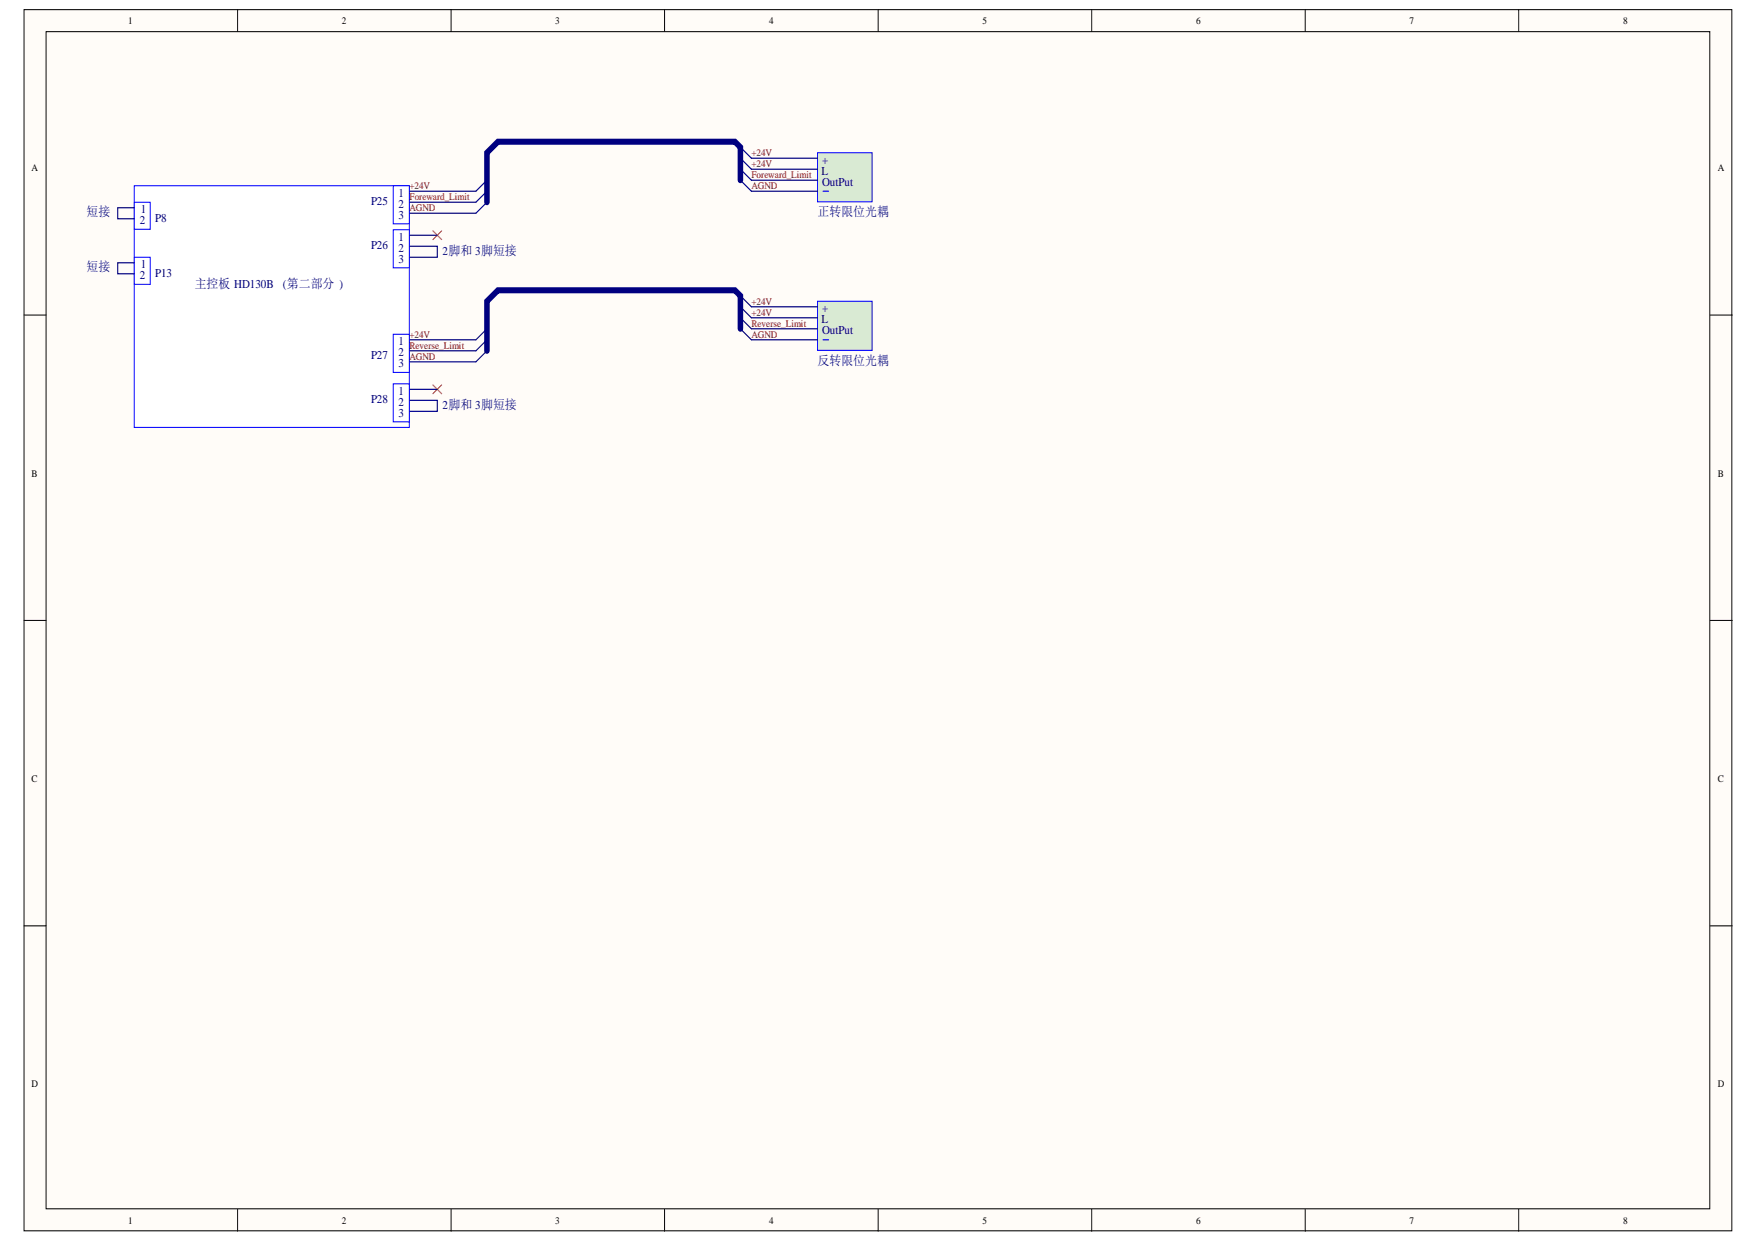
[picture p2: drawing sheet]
<svg xmlns="http://www.w3.org/2000/svg" width="297mm" height="210mm" viewBox="0 0 297 210" stroke-linecap="round" stroke-linejoin="round" font-family="sans-serif">
<g fill="#fffcf8" stroke="#000" stroke-width=".17">
<path d="M4.1 1.6h288.5v206.4h-288.5z"/>
<path d="M7.8 5.4h281.1v198.9h-281.1z"/>
</g>
<g fill="none" stroke="#000" stroke-width=".17">
<path d="M40.1 1.6v3.8M76.2 1.6v3.8M112.3 1.6v3.8M148.4 1.6v3.8M184.5 1.6v3.8M220.5 1.6v3.8M256.6 1.6v3.8M4.1 53.2h3.7M289 53.2h3.7M4.1 104.9h3.7M289 104.9h3.7M4.1 156.5h3.7"/>
<path d="M289 156.5h3.7M40.1 204.4v3.7M76.2 204.4v3.7M112.3 204.4v3.7M148.4 204.4v3.7M184.5 204.4v3.7M220.5 204.4v3.7M256.6 204.4v3.7"/>
</g>
<g fill="#fff" stroke="#00f" stroke-width=".17">
<path d="M22.7 31.4h46.5v40.8h-46.5z"/>
<path d="M66.4 31.4h2.8v6.4h-2.8z"/>
<path d="M66.4 56.5h2.8v6.4h-2.8z"/>
</g>
<path d="M82.3 30.5l-1.9 1.8M82.3 32.3l-1.9 1.9M82.3 34.2l-1.9 1.8M82.3 55.6l-1.9 1.8M82.3 57.4l-1.9 1.9M82.3 59.3l-1.9 1.8" fill="none" stroke="#000080" stroke-width=".19"/>
<path d="M138.1 25.8h9.3v8.3h-9.3z" fill="#d9ead3" stroke="#00f" stroke-width=".17"/>
<path d="M139.1 32.3h.9" fill="none" stroke="#00f" stroke-width=".19"/>
<path d="M125.1 24.9l1.9 1.8M125.1 26.7l1.9 1.9M125.1 28.6l1.9 1.9M125.1 30.5l1.9 1.8" fill="none" stroke="#000080" stroke-width=".19"/>
<path d="M138.1 50.9h9.3v8.3h-9.3z" fill="#d9ead3" stroke="#00f" stroke-width=".17"/>
<path d="M139.1 57.4h.9" fill="none" stroke="#00f" stroke-width=".19"/>
<path d="M125.1 50l1.9 1.8M125.1 51.8l1.9 1.9M125.1 53.7l1.9 1.9M125.1 55.6l1.9 1.8" fill="none" stroke="#000080" stroke-width=".19"/>
<path d="M66.4 38.8h2.8v6.5h-2.8z" fill="#fff" stroke="#00f" stroke-width=".17"/>
<path d="M73.1 39l1.5 1.5M74.6 39l-1.5 1.5" fill="none" stroke="#f00" stroke-width=".17"/>
<g fill="none" stroke="#000080" stroke-width=".19">
<path d="M69.2 32.3h11.2M69.2 34.2h11.2M69.2 36h11.2M69.2 39.8h4.7M127 32.3h11.1M127 28.6h11.1M127 30.5h11.1M127 26.7h11.1M69.2 41.6h4.7v1.9h-4.7M69.2 57.4h11.2M69.2 59.3h11.2M127 57.4h11.1"/>
<path d="M127 53.7h11.1M127 55.6h11.1M127 51.8h11.1M69.2 61.1h11.2"/>
</g>
<path d="M125.1 30.5v-5.6l-.9-.9h-40.1l-1.8 1.8v8.4M125.1 55.6v-5.6l-.9-.9h-40.1l-1.8 1.8v8.4" fill="none" stroke="#000080" stroke-width=".97"/>
<path d="M66.4 64.9h2.8v6.4h-2.8z" fill="#fff" stroke="#00f" stroke-width=".17"/>
<path d="M73.1 65.1l1.5 1.4M74.6 65.1l-1.5 1.4" fill="none" stroke="#f00" stroke-width=".17"/>
<path d="M69.2 67.7h4.7v1.8h-4.7M69.2 65.8h4.7" fill="none" stroke="#000080" stroke-width=".19"/>
<path d="M22.7 34.2h2.7v4.6h-2.7z" fill="#fff" stroke="#00f" stroke-width=".17"/>
<path d="M22.7 35.1h-2.8v1.9h2.8" fill="none" stroke="#000080" stroke-width=".19"/>
<path d="M22.7 43.5h2.7v4.6h-2.7z" fill="#fff" stroke="#00f" stroke-width=".17"/>
<path d="M22.7 44.4h-2.8v1.9h2.8" fill="none" stroke="#000080" stroke-width=".19"/>
<g font-size="2.2" fill="#000080">
<text x="14.6" y="36.5">短接</text>
<text x="138.1" y="36.5">正转限位光耦</text>
<text x="14.6" y="45.8">短接</text>
<text x="32.9" y="48.6">主控板 HD130B</text>
<text x="138.1" y="61.6">反转限位光耦</text>
</g>
<g font-size="2" fill="#000080">
<text x="138.8" y="29.5">L</text>
<text x="138.9" y="27.6">+</text>
<text x="62.7" y="34.7">P25</text>
<text x="67.3" y="33.2">1</text>
<text x="67.3" y="35.1">2</text>
<text x="138.9" y="31.4">OutPut</text>
<text x="23.6" y="37.9">2</text>
<text x="23.8" y="36">1</text>
<text x="26.2" y="37.4">P8</text>
<text x="67.3" y="36.9">3</text>
<text x="67.3" y="40.7">1</text>
<text x="23.6" y="47.2">2</text>
<text x="23.8" y="45.3">1</text>
<text x="26.2" y="46.7">P13</text>
<text x="62.7" y="42.1">P26</text>
<text x="67.3" y="42.5">2</text>
<text x="67.3" y="44.4">3</text>
<text x="74.8" y="43">2脚和 3脚短接</text>
<text x="47.8" y="48.6">(第二部分 )</text>
<text x="138.9" y="52.7">+</text>
<text x="67.3" y="58.3">1</text>
<text x="138.8" y="54.6">L</text>
<text x="138.9" y="56.5">OutPut</text>
<text x="62.7" y="60.7">P27</text>
<text x="67.3" y="60.2">2</text>
<text x="67.3" y="62">3</text>
<text x="62.7" y="68.1">P28</text>
<text x="67.3" y="66.7">1</text>
<text x="67.3" y="68.6">2</text>
<text x="67.3" y="70.4">3</text>
<text x="74.8" y="69.1">2脚和 3脚短接</text>
</g>
<g font-size="1.7">
<text x="21.7" y="4.1">1</text>
<text x="57.8" y="4.1">2</text>
<text x="93.8" y="4.1">3</text>
<text x="129.9" y="4.1">4</text>
<text x="166" y="4.1">5</text>
<text x="202.1" y="4.1">6</text>
<text x="238.1" y="4.1">7</text>
<text x="274.3" y="4.1">8</text>
<text x="5.3" y="28.9">A</text>
<text x="290.3" y="28.9">A</text>
<text x="5.3" y="80.6">B</text>
<text x="290.3" y="80.6">B</text>
<text x="5.3" y="132.2">C</text>
<text x="290.3" y="132.2">C</text>
<text x="5.3" y="183.7">D</text>
<text x="290.3" y="183.7">D</text>
<text x="21.7" y="206.8">1</text>
<text x="57.8" y="206.8">2</text>
<text x="93.8" y="206.8">3</text>
<text x="129.9" y="206.8">4</text>
<text x="166" y="206.8">5</text>
<text x="202.1" y="206.8">6</text>
<text x="238.1" y="206.8">7</text>
<text x="274.3" y="206.8">8</text>
</g>
<g font-size="1.7" fill="#800000">
<text x="127" y="28.2">+24V</text>
<text x="127" y="26.4">+24V</text>
<text x="69.2" y="33.8">Foreward_Limit</text>
<text x="69.2" y="35.7">AGND</text>
<text x="69.2" y="32">+24V</text>
<text x="127" y="30.1">Foreward_Limit</text>
<text x="127" y="32">AGND</text>
<text x="127" y="53.3">+24V</text>
<text x="127" y="51.5">+24V</text>
<text x="69.2" y="58.9">Reverse_Limit</text>
<text x="69.2" y="57.1">+24V</text>
<text x="127" y="55.2">Reverse_Limit</text>
<text x="127" y="57.1">AGND</text>
<text x="69.2" y="60.8">AGND</text>
</g>
</svg>
